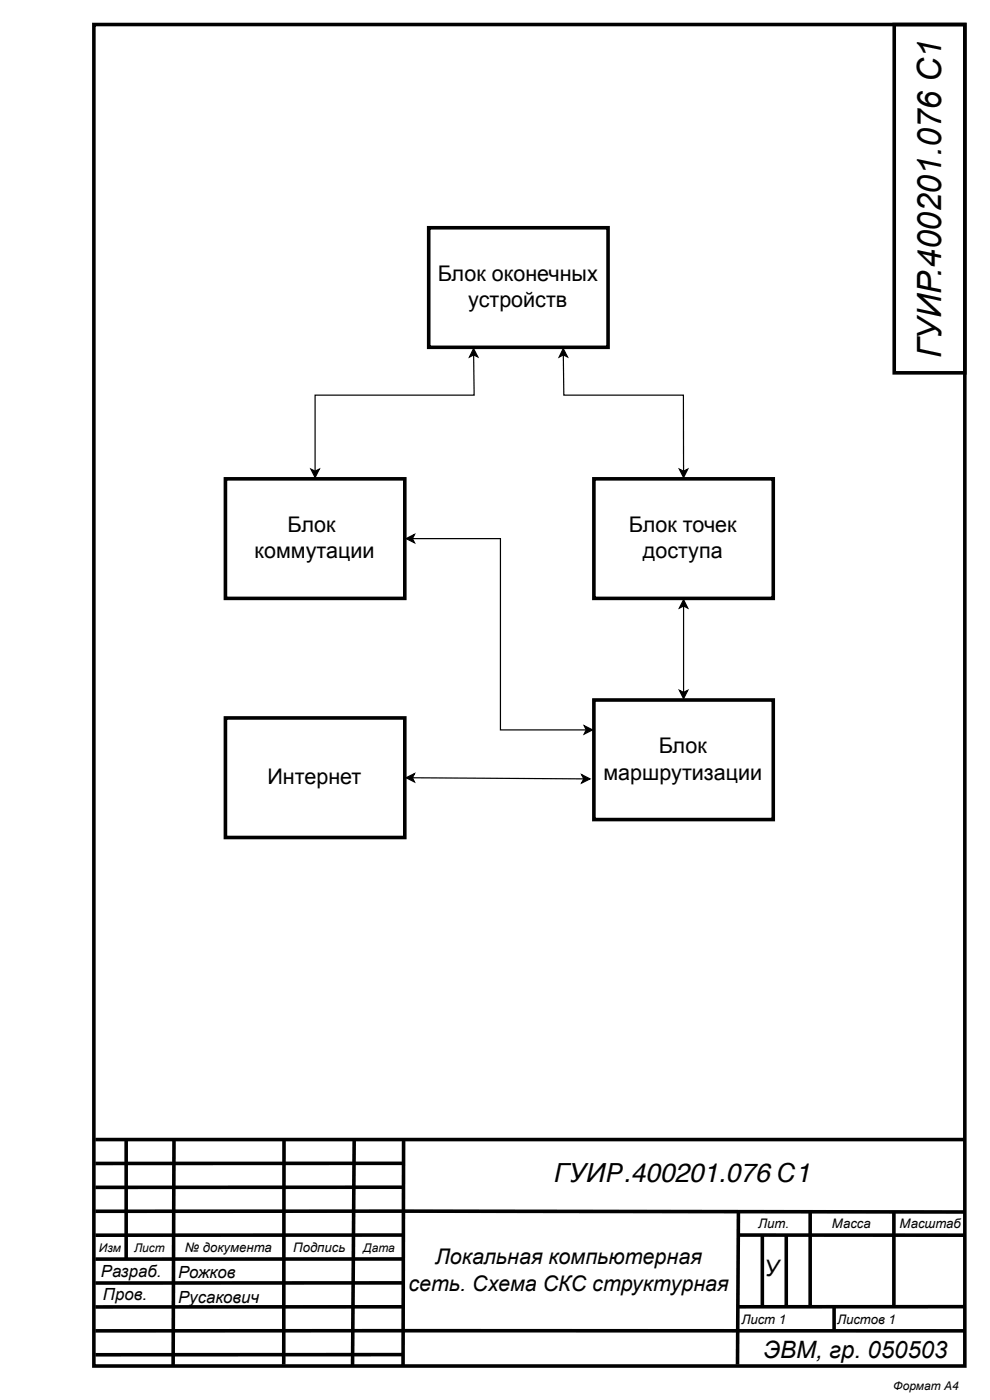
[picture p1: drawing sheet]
<svg xmlns="http://www.w3.org/2000/svg" width="210mm" height="297mm" viewBox="0 0 210 297" stroke-linecap="round" stroke-linejoin="round" font-family="sans-serif">
<g fill="none" stroke="#000" stroke-width=".76" stroke-linecap="butt">
<path d="M19.9 5.2h185v284.9h-185zM189.9 5.2h15v74h-15zM20.3 257.3l184.6 .1M20.3 242h184.8M26.8 242v25.4M36.9 242l-.1 48.1M60.3 242v47.8M75.2 242l-.3 48.1M85.7 252.2h-65.4M85.7 247.1h-65.4M85.7 242l-.1 48.1M156.8 257.2l-.2 32.6"/>
<path d="M172 257.2v20.4M189.8 257.2v20.4M85.7 277.6h-65.4M85.7 272.5h-65.4M85.7 267.4h-65.4M85.7 262.3h-65.4M156.8 262.3h48.3M161.9 262.3v15.3M167 262.3v15.3M177.1 277.6v5M205 277.5l-48.2 .1M20.3 282.7h184.8"/>
<path d="M85.7 287.7h-65.4"/>
</g>
<path d="M47.9 152.5h38.1v25.4h-38.1z" fill="#fff"/>
<path d="M47.9 152.5h38.1v25.4h-38.1z" fill="none" stroke="#000" stroke-width=".76" stroke-linecap="butt"/>
<path d="M126.1 148.7h38.1v25.4h-38.1z" fill="#fff"/>
<path d="M126.1 148.7h38.1v25.4h-38.1z" fill="none" stroke="#000" stroke-width=".76" stroke-linecap="butt"/>
<path d="M47.9 101.7h38.1v25.4h-38.1z" fill="#fff"/>
<path d="M47.9 101.7h38.1v25.4h-38.1z" fill="none" stroke="#000" stroke-width=".76" stroke-linecap="butt"/>
<path d="M86.2 114.4l1.8-.9-.4 .9 .4 .9zM87.6 114.4h18.7v40.6h18.2M124.1 154.1l1.7 .9-1.7 .9 .4-.9z" fill="none" stroke="#000" stroke-width=".25"/>
<path d="M86.2 114.4l1.8-.9-.4 .9 .4 .9zM124.1 154.1l1.7 .9-1.7 .9 .4-.9z" fill="#000"/>
<path d="M126.1 101.7h38.1v25.4h-38.1z" fill="#fff"/>
<path d="M126.1 101.7h38.1v25.4h-38.1z" fill="none" stroke="#000" stroke-width=".76" stroke-linecap="butt"/>
<path d="M145.2 127.4l.8 1.8-.8-.5-.9 .5zM145.2 128.7v18.4M144.3 146.6l.9 .5 .8-.5-.8 1.8zM86.2 165.2l1.8-.9-.4 .9 .4 .9zM87.6 165.2l36.4 .2M123.5 164.5l1.8 .9-1.8 .9 .5-.9z" fill="none" stroke="#000" stroke-width=".25"/>
<path d="M145.2 127.4l.8 1.8-.8-.5-.9 .5zM144.3 146.6l.9 .5 .8-.5-.8 1.8zM86.2 165.2l1.8-.9-.4 .9 .4 .9zM123.5 164.5l1.8 .9-1.8 .9 .5-.9z" fill="#000"/>
<path d="M91 48.4h38.1v25.4h-38.1z" fill="#fff"/>
<path d="M91 48.4h38.1v25.4h-38.1z" fill="none" stroke="#000" stroke-width=".76" stroke-linecap="butt"/>
<path d="M100.6 74.1l.9 1.7-.9-.4-.9 .4zM100.6 75.4l.1 8.5h-33.8v16.2M119.6 74.1l.9 1.7-.9-.4-.9 .4zM119.6 75.4l.1 8.5h25.4l.1 16.2M66 99.6l.9 .5 .9-.5-.9 1.8zM144.3 99.6l.9 .5 .8-.5-.8 1.8z" fill="none" stroke="#000" stroke-width=".25"/>
<path d="M100.6 74.1l.9 1.7-.9-.4-.9 .4zM119.6 74.1l.9 1.7-.9-.4-.9 .4zM66 99.6l.9 .5 .9-.5-.9 1.8zM144.3 99.6l.9 .5 .8-.5-.8 1.8z" fill="#000"/>
<text font-size="7.1" x="199.9" y="76" transform="rotate(-90 199.9 76)">ГУИР.400201.076 С1</text>
<text font-size="5.6" x="117.8" y="251.1">ГУИР.400201.076 С1</text>
<text font-size="5.1" x="162.2" y="288.5">ЭВМ, гр. 050503</text>
<text font-size="4.8" x="162.3" y="270.9">У</text>
<g font-size="4.6">
<text x="93" y="59.7">Блок оконечных</text>
<text x="99.4" y="65.3">устройств</text>
<text x="61" y="113">Блок</text>
<text x="133.6" y="113">Блок точек</text>
<text x="54" y="118.6">коммутации</text>
<text x="136.5" y="118.6">доступа</text>
<text x="139.9" y="160">Блок</text>
<text x="56.8" y="166.6">Интернет</text>
<text x="128.2" y="165.6">маршрутизации</text>
<text x="92.4" y="268.4">Локальная компьютерная</text>
<text x="86.8" y="274.2">сеть. Схема СКС структурная</text>
</g>
<g font-size="3.6">
<text x="21.4" y="271.2">Разраб.</text>
<text x="37.8" y="271.5">Рожков</text>
<text x="21.9" y="276">Пров.</text>
<text x="37.8" y="276.8">Русакович</text>
</g>
<g font-size="2.8">
<text x="161" y="260.8">Лит.</text>
<text x="176.7" y="260.8">Масса</text>
<text x="191" y="260.8">Масштаб</text>
<text x="39.3" y="265.9">№ документа</text>
<text x="62.3" y="265.9">Подпись</text>
<text x="157.4" y="281.1">Лист 1</text>
<text x="177.8" y="281.1">Листов 1</text>
</g>
<g font-size="2.5">
<text x="21" y="265.9">Изм</text>
<text x="28.5" y="265.9">Лист</text>
<text x="77.1" y="265.9">Дата</text>
<text x="189.7" y="295.3">Формат А4</text>
</g>
</svg>
